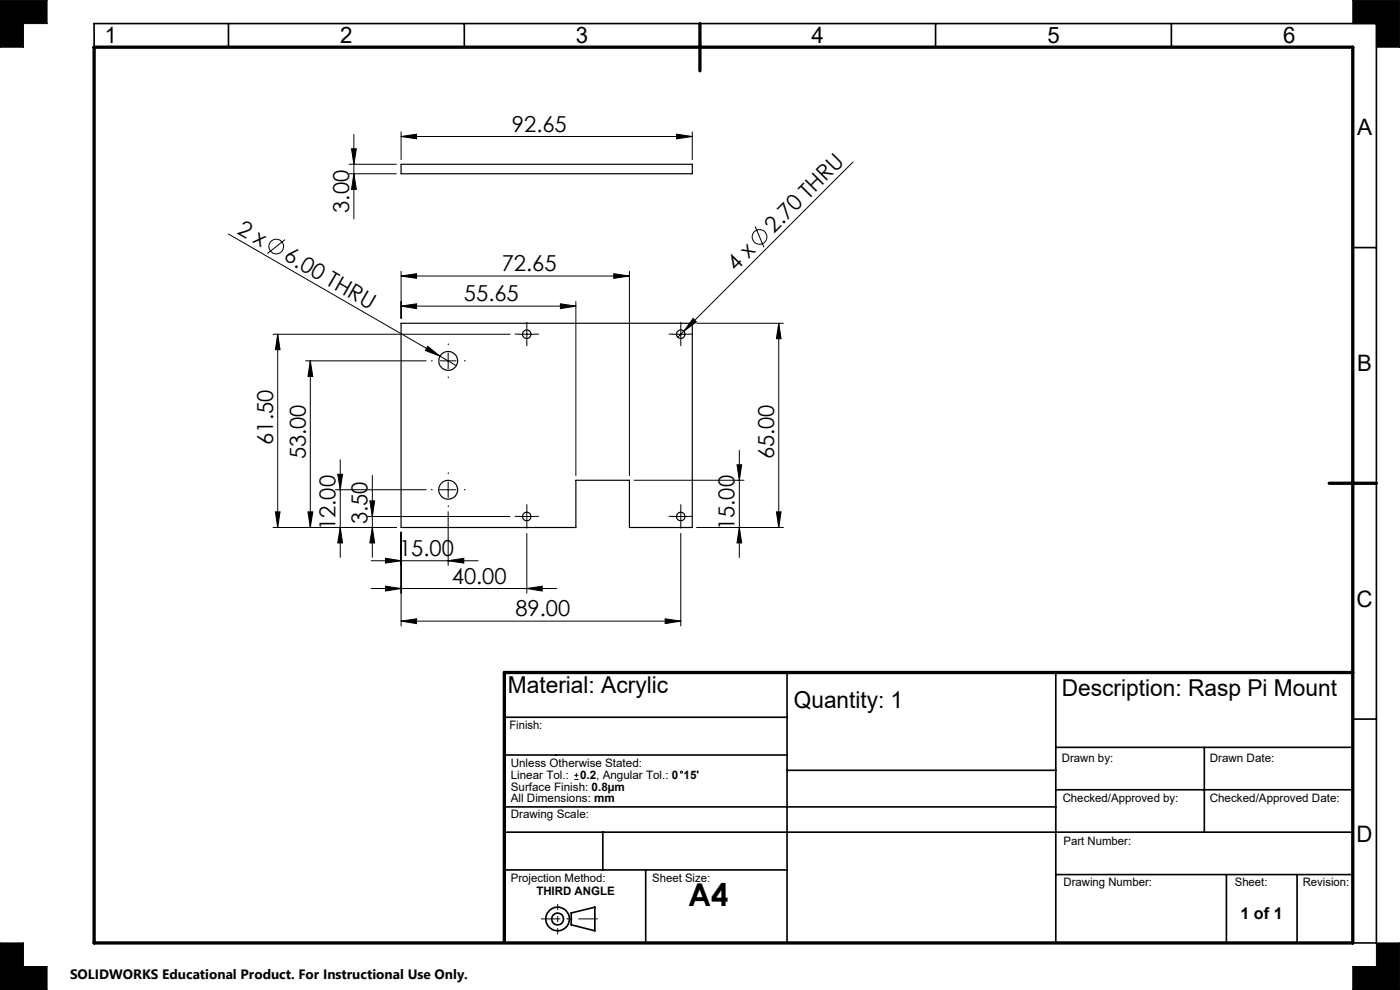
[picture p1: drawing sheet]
<svg xmlns="http://www.w3.org/2000/svg" width="297mm" height="210mm" viewBox="0 0 297 210" stroke-linecap="round" stroke-linejoin="round" font-family="sans-serif">
<g fill="none" stroke="#000" stroke-width=".25">
<path d="M85.1 34.8h61.8v2.1h-61.8zM85.1 68.6h61.8v43.3h-13.4v-10h-11.3v10h-37.1z"/>
<circle cx="95.1" cy="76.5" r="2"/>
<circle cx="111.7" cy="70.9" r=".9"/>
<circle cx="144.4" cy="70.9" r=".9"/>
<circle cx="95.1" cy="103.9" r="2"/>
<circle cx="111.7" cy="109.6" r=".9"/>
<circle cx="144.4" cy="109.6" r=".9"/>
</g>
<g fill="none" stroke="#000" stroke-width=".35">
<path d="M20 10v-5h272v195h-5M48.5 5v5M98.5 5v5M198.5 5v5M248.5 5v5M287 52.5h5M107 152.1h60M167 142.7v57M224 142.7v57M224 158.5h63M255.5 158.5v18M287 152.5h5"/>
<path d="M107 171.2h117M107 176.5h180M107 160.2h60M127.9 176.5v8M167 163.4h57M224 167.5h63M107 184.5h60M121.2 193.7l5-1.3v5l-5-1.2zM137 184.5v15.2M224 185.5h63M260.2 185.5v14.5M275.2 185.5v14.5"/>
<circle cx="118.3" cy="194.9" r="1.25"/>
<circle cx="118.3" cy="194.9" r="2.5"/>
</g>
<path d="M114.8 194.9h12" fill="none" stroke="#000" stroke-width=".21" stroke-dasharray="15.2 1.3 1.3 1.3" stroke-dashoffset="11.1" stroke-linecap="butt"/>
<path d="M118.3 191.7v6.5" fill="none" stroke="#000" stroke-width=".21" stroke-dasharray="15.2 1.3 1.3 1.3" stroke-dashoffset="13.9" stroke-linecap="butt"/>
<g fill="none" stroke="#000" stroke-width=".21">
<path d="M0 0h10v5h-5v5h-5zM287 0h10v10h-5v-5h-5zM74.1 36.9h10M74.1 34.8h10M74.6 31.6h1l-.5 3.2zM75.1 36.9l.5 3.3h-1zM75.1 28.5v18M85.1 29l3.3-.5v.9zM85.1 28v5.9M85.1 29h61.8M143.5 28.5l3.4 .5-3.4 .4zM146.9 28v5.9"/>
<path d="M181 34.4l-37.2 37.1M48.4 49.6l44.9 26M60.5 50.8l-3.8 3M85.1 58.6l3.3-.5v.9zM85.1 57.6v9.9M85.1 58.6h48.4M130.2 58.1l3.3 .5-3.3 .4zM133.5 57.6v43.3M160.2 48l1.9 4.4M57.9 70.9h50.3M58.9 70.9l.5 3.3h-1zM58.9 70.9v41"/>
<path d="M64.8 76.5h25.6M65.8 76.5l.6 3.4h-1.1zM65.8 76.5v35.4M85.1 64.9l3.3-.5v1.1zM85.1 64.9h37.1M90.7 73.5l2.6 2.1-3.1-1.2zM93.3 75.6l3.5 2M93.4 76.5h3.3M95.1 74.9v3.3M110.1 70.9h3.3M111.8 69.2v3.4M118.9 64.4l3.3 .5-3.3 .6z"/>
<path d="M122.2 64v36.9M142.7 70.9h3.4M144.4 69.2v3.4M147 67.5l.7 .8-2.6 2zM147.8 68.6h18.4M165.2 68.6l.5 3.3h-1zM165.2 68.6v43.3M72.2 97.5v20.7M156.4 98.6h.9l-.5 3.3zM156.8 95.5v22.7M57.9 111.9h26.2M58.4 108.6h1l-.5 3.3z"/>
<path d="M65.3 108.6h1.1l-.6 3.3zM71.2 103.9h19.2M71.6 100.6h1.1l-.5 3.3zM72.2 111.9l.5 3.3h-1.1zM78 109.6h30.2M78.5 106.2h1l-.5 3.4zM78.7 118.9h22.7M79 111.9l.5 3.3h-1zM79 100.9v17.3M81.8 118.4l3.3 .5-3.3 .5zM85.1 112.9v19.9M93.4 103.9h3.3"/>
<path d="M95.1 118.9l3.3-.5v1zM95.1 108.5v11.4M95.1 102.2v3.3M110.1 109.6h3.3M111.8 113.1v12.7M111.8 107.9v3.3M134.5 101.9h23.3M142.7 109.6h3.4M144.4 113.1v19.7M144.4 107.9v3.3M147.8 111.9h18.4M156.8 111.9l.5 3.3h-.9z"/>
<path d="M164.7 108.6h1l-.5 3.3zM78.7 124.8h39.4M81.8 124.3l3.3 .5-3.3 .6zM85.1 131.8l3.3-.5v1zM85.1 131.8h59.3M111.8 124.8l3.2-.5v1.1zM141.1 131.3l3.3 .5-3.3 .5zM121.8 165.3h.9M121.8 164.5h.9M122.3 164v.9M0 200h5v5h5v5h-10zM287 205h5v-5h5v10h-10z"/>
<circle cx="58.6" cy="52.3" r="1.56"/>
<circle cx="161.1" cy="50.3" r="1.56"/>
<circle cx="144.6" cy="163.8" r=".22"/>
</g>
<path d="M20 10h267v190h-267zM148.5 5v10M282 102.5h10M287 142.7h-180v57" fill="none" stroke="#000" stroke-width=".7"/>
<path d="M0 0v10h5v-5h5v-5zM0 200v10h10v-5h-5v-5zM292 200v5h-5v5h10v-10zM287 0v5h5v5h5v-10z" fill-rule="evenodd" fill="#000"/>
<g fill="none" stroke="#000" stroke-width=".21" stroke-dasharray="15.2 1.3 1.3 1.3" stroke-linecap="butt">
<path d="M91.8 76.5h-.4M95.1 73.2v-.3M95.1 79.9v.3M98.4 76.5h.4M110.1 70.9h-.9M111.8 69.2v-.9M111.8 72.5v.9M113.4 70.9h.9M142.8 70.9h-.9M144.4 69.2v-.9M144.4 72.5v.9M146.1 70.9h.9"/>
<path d="M91.8 103.9h-.4M95.1 100.5v-.3M95.1 107.2v.3M98.4 103.9h.4M110.1 109.5h-.9M111.8 107.9v-.9M111.8 111.2v.9M113.4 109.5h.9M142.8 109.5h-.9M144.4 107.9v-.9M144.4 111.2v.9M146.1 109.5h.9"/>
</g>
<g fill="#000">
<path d="M90.7 73.5l2.6 2.1-3.1-1.2zM147 67.5l.7 .8-2.6 2z"/>
<path d="M143.5 28.5l3.4 .5-3.4 .4zM85.1 29l3.3-.5v.9z"/>
<path d="M79 111.9l.5 3.3h-1zM78.5 106.2h1l-.5 3.4zM72.2 111.9l.5 3.3h-1.1zM71.6 100.6h1.1l-.5 3.3zM65.3 108.6h1.1l-.6 3.3zM65.8 76.5l.6 3.4h-1.1zM58.4 108.6h1l-.5 3.3zM58.9 70.9l.5 3.3h-1zM156.8 111.9l.5 3.3h-.9zM156.4 98.6h.9l-.5 3.3zM164.7 108.6h1l-.5 3.3zM165.2 68.6l.5 3.3h-1zM75.1 36.9l.5 3.3h-1zM74.6 31.6h1l-.5 3.2z"/>
<path d="M81.8 118.4l3.3 .5-3.3 .5zM95.1 118.9l3.3-.5v1zM81.8 124.3l3.3 .5-3.3 .6zM111.8 124.8l3.2-.5v1.1zM85.1 131.8l3.3-.5v1zM141.1 131.3l3.3 .5-3.3 .5zM85.1 64.9l3.3-.5v1.1zM118.9 64.4l3.3 .5-3.3 .6zM85.1 58.6l3.3-.5v.9zM130.2 58.1l3.3 .5-3.3 .4z"/>
</g>
<text font-size="6.7" x="146" y="192.1">A4</text>
<g font-size="4.9">
<text x="107.7" y="147">Material: Acrylic</text>
<text x="225.3" y="147.6">Description: Rasp Pi Mount</text>
<text x="168.4" y="150.1">Quantity: 1</text>
</g>
<g font-size="4.8">
<text x="22.3" y="9.2">1</text>
<text x="72.2" y="9.2">2</text>
<text x="122.2" y="9.2">3</text>
<text x="172.2" y="9.2">4</text>
<text x="222.2" y="9.2">5</text>
<text x="272.2" y="9.2">6</text>
<text x="287.9" y="28.7">A</text>
<text x="287.9" y="78.7">B</text>
<text x="287.8" y="128.7">C</text>
<text x="287.8" y="178.7">D</text>
</g>
<g font-size="4.7">
<text x="108.6" y="27.9">92.65</text>
<text x="74.1" y="45.1" transform="rotate(-90 74.1 45.1)">3.00</text>
<text x="50.1" y="49.3" transform="rotate(30 50.1 49.3)">2 x</text>
<text x="164.2" y="49.6" transform="rotate(-45 164.2 49.6)">2.70 THRU</text>
<text x="60" y="55" transform="rotate(30 60 55)">6.00 THRU</text>
<text x="106.4" y="57.5">72.65</text>
<text x="156.1" y="57.7" transform="rotate(-45 156.1 57.7)">4 x</text>
<text x="98.4" y="63.9">55.65</text>
<text x="57.9" y="94.4" transform="rotate(-90 57.9 94.4)">61.50</text>
<text x="64.8" y="97.5" transform="rotate(-90 64.8 97.5)">53.00</text>
<text x="164.2" y="97.5" transform="rotate(-90 164.2 97.5)">65.00</text>
<text x="71.2" y="112.5" transform="rotate(-90 71.2 112.5)">12.00</text>
<text x="78" y="111.2" transform="rotate(-90 78 111.2)">3.50</text>
<text x="155.9" y="112.5" transform="rotate(-90 155.9 112.5)">15.00</text>
<text x="84.6" y="117.9">15.00</text>
<text x="95.9" y="123.8">40.00</text>
<text x="109.3" y="130.7">89.00</text>
</g>
<text font-size="3.4" x="263.2" y="194.9">1 of 1</text>
<text font-size="2.9" x="14.9" y="207.6">SOLIDWORKS Educational Product. For Instructional Use Only.</text>
<g font-size="2.5">
<text x="108.1" y="154.7">Finish:</text>
<text x="225.3" y="161.5">Drawn by:</text>
<text x="256.6" y="161.5">Drawn Date:</text>
<text x="108.4" y="162.8">Unless Otherwise Stated:</text>
<text x="108.4" y="165.3">Linear Tol.:</text>
<text x="108.4" y="167.7">Surface Finish: 0.8µm</text>
<text x="123.1" y="165.3">0.2, Angular Tol.: 0</text>
<text x="145" y="165.3">15'</text>
<text x="108.4" y="170.2">All Dimensions: mm</text>
<text x="108.4" y="173.6">Drawing Scale:</text>
<text x="225.4" y="170.2">Checked/Approved by:</text>
<text x="256.6" y="170.2">Checked/Approved Date:</text>
<text x="225.6" y="179.2">Part Number:</text>
<text x="108.4" y="187.1">Projection Method:</text>
<text x="113.8" y="189.9">THIRD ANGLE</text>
<text x="138.3" y="187">Sheet Size:</text>
<text x="225.6" y="187.9">Drawing Number:</text>
<text x="261.9" y="187.9">Sheet:</text>
<text x="276.4" y="187.9">Revision:</text>
</g>
</svg>
